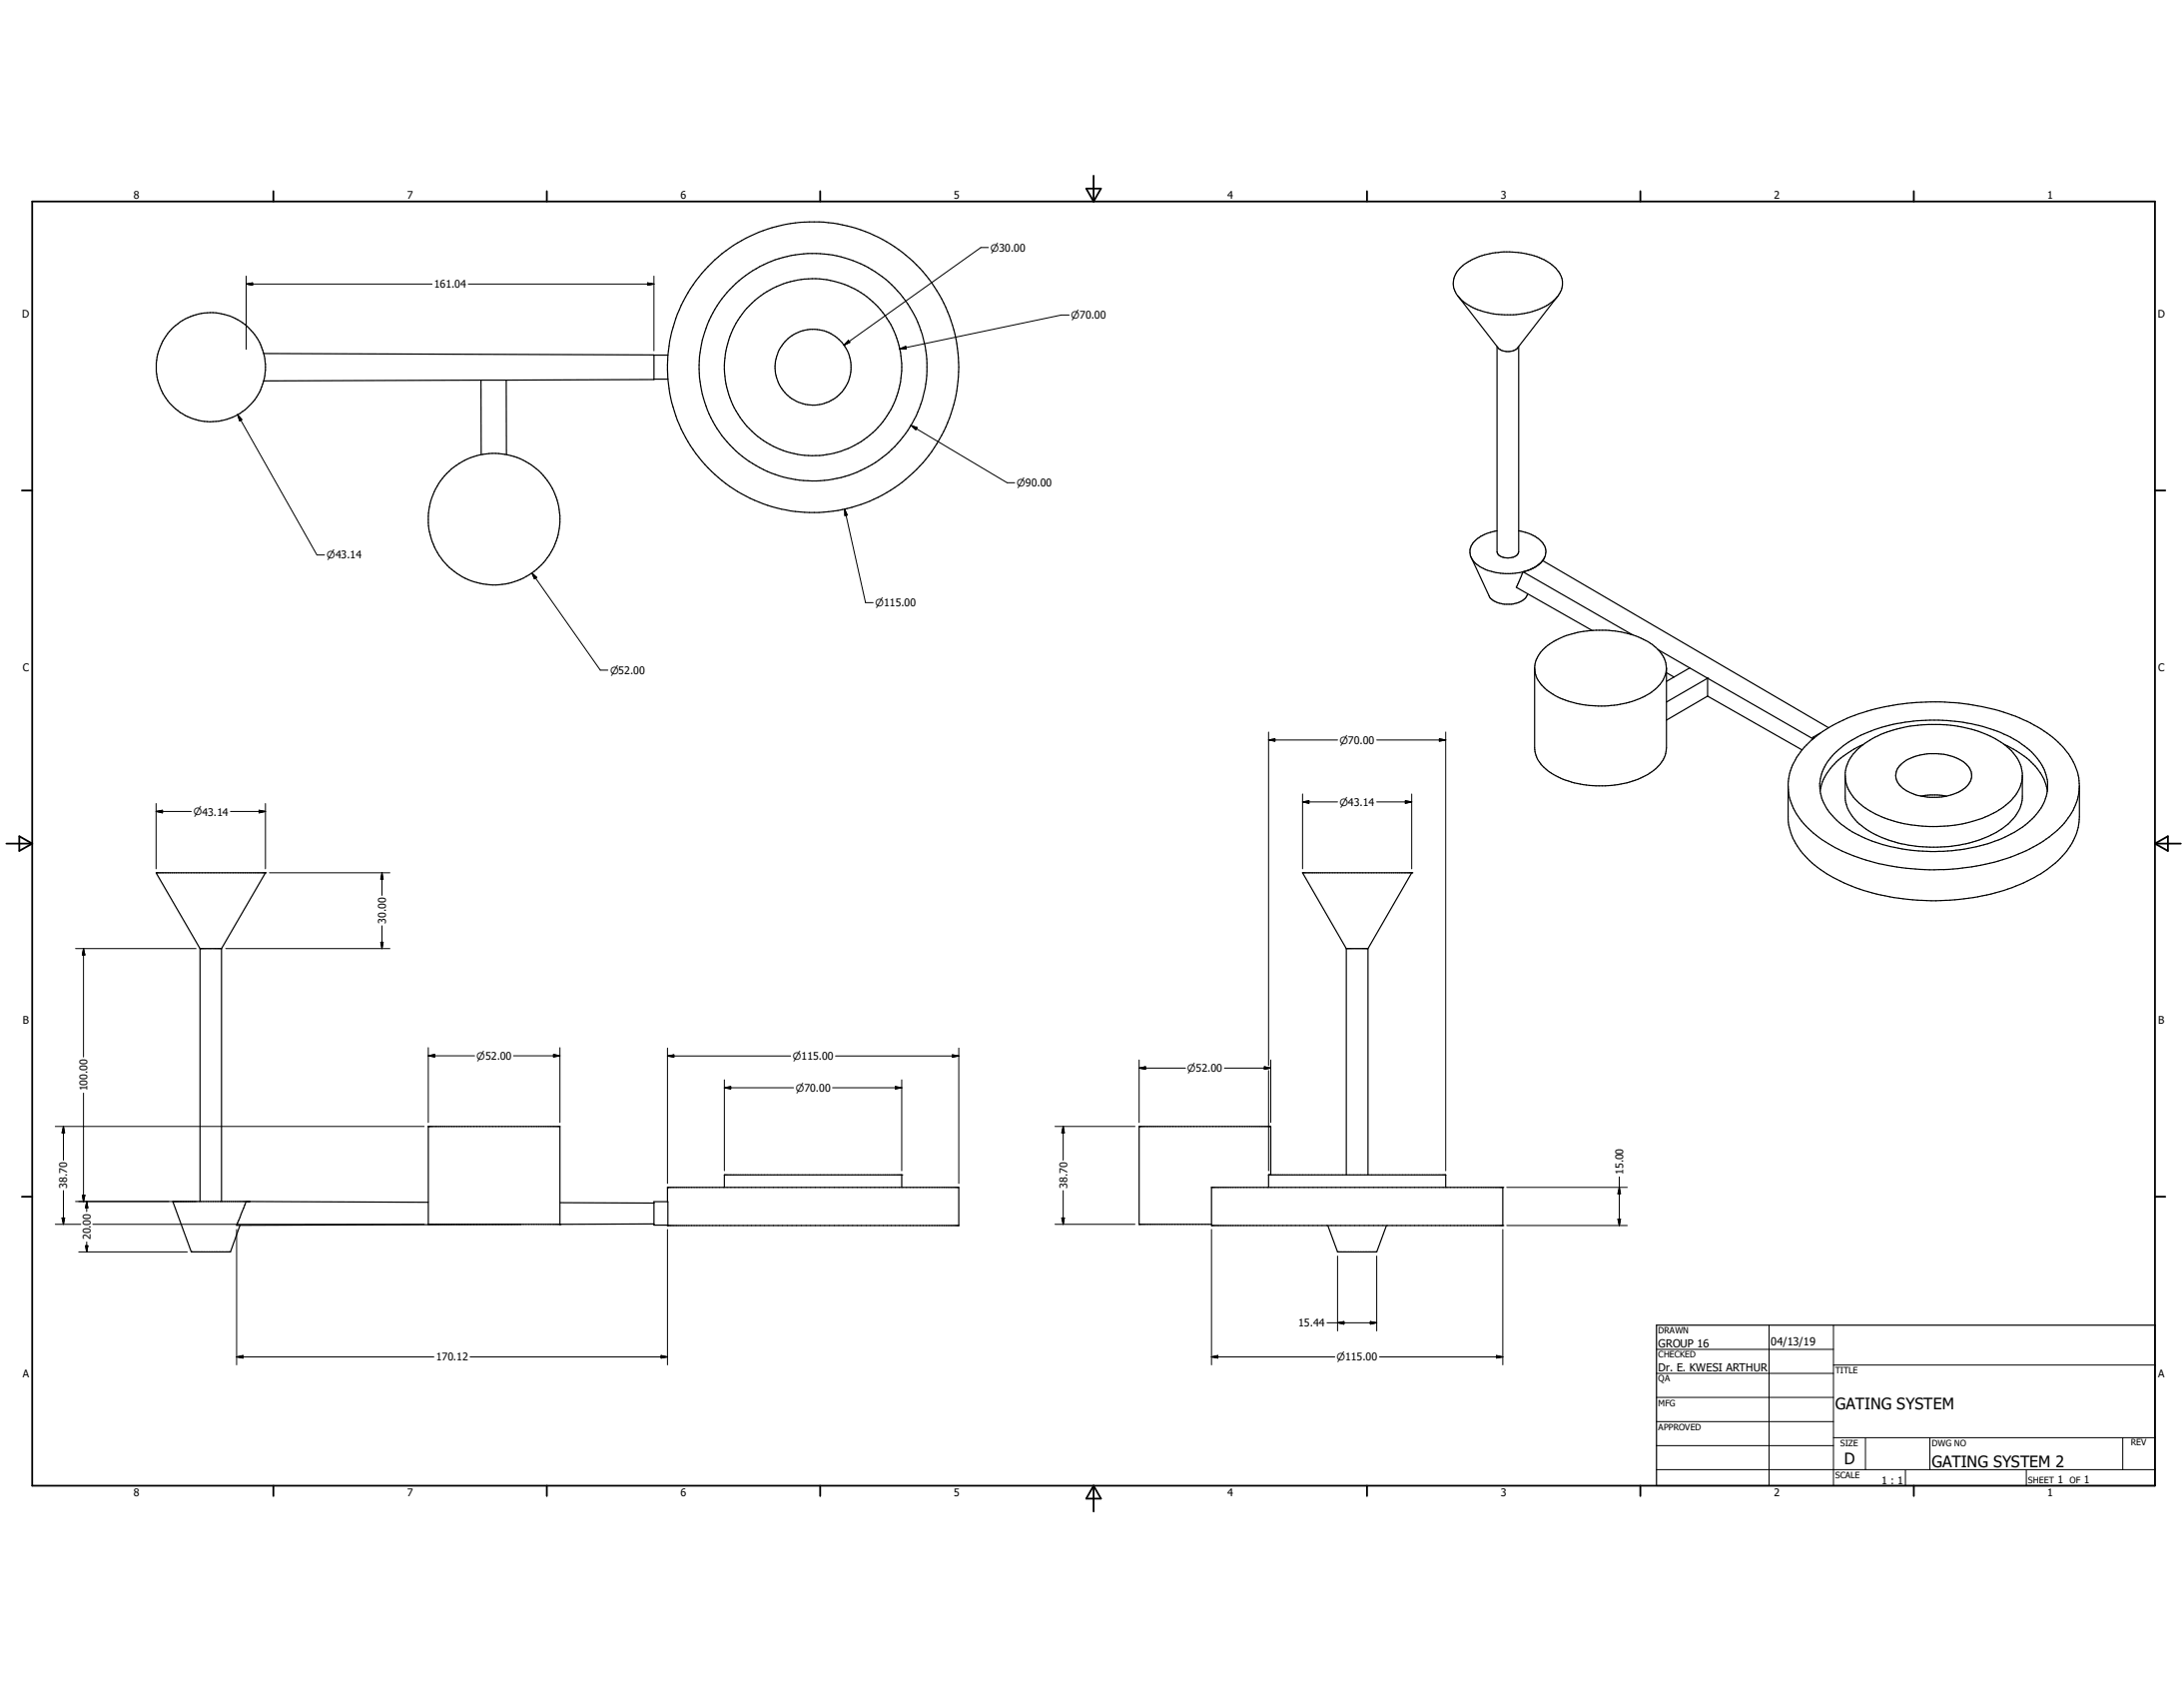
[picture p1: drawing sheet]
<svg xmlns="http://www.w3.org/2000/svg" width="279mm" height="216mm" viewBox="0 0 279 216" stroke-linecap="round" stroke-linejoin="round" font-family="sans-serif">
<g fill="none" stroke="#000" stroke-width=".15">
<path d="M186.5 37.9l5.1 6.6a1.86 1.86 0 0 0 2.6 0l5.1-6.6M186.8 34.3a8.5 8.5 0 0 1 5.6-2.1 9.3 9.3 0 0 1 6.3 1.8 2.73 2.73 0 0 1-.1 4.6 9.4 9.4 0 0 1-5 1.7 11.3 11.3 0 0 1-4.9-.8 4.2 4.2 0 0 1-2.8-2.9 2.65 2.65 0 0 1 .9-2.3zM33.7 45.2l50 .2v3.1l-18.9 .1M61.5 48.6l.1 9.6M61.5 48.6h3.3M61.5 48.6l-27.8 .1M64.8 48.6v9.5M83.7 48.5h1.7M83.7 45.4h1.7M191.5 44.3v26.3a1.33 1.33 0 0 0 1.6 .7 1.08 1.08 0 0 0 1.2-.7v-26.3M188.2 71.3l2.3 4.9a1.83 1.83 0 0 0 1.1 .9 3.4 3.4 0 0 0 3.5-.5l.3-.6M191.5 67.9a4.3 4.3 0 0 0-3.3 1.9 2.11 2.11 0 0 0 1.1 2.7 7.4 7.4 0 0 0 7.6-.3l.3-.3"/>
<path d="M194.3 67.9a4.2 4.2 0 0 1 3.4 2.1 1.89 1.89 0 0 1-.5 1.9M194.8 73.1l14 8.1M194.8 73.1l-.8 2 9.7 5.5M195.1 73.1h-.3M195.5 72.9l-.2 .1M197.3 71.7a3.9 3.9 0 0 1-1.7 1.2M197.3 71.7l36.6 21.4M197.6 71.3l-.2 .4M196.3 85.5v10.2a4.3 4.3 0 0 0 2.7 3.5 11.5 11.5 0 0 0 5.2 1.3 14.9 14.9 0 0 0 3.9-.4 7.2 7.2 0 0 0 4.7-3l.2-.5 .2-.9v-10.2M197.3 83.1a9.9 9.9 0 0 1 6.9-2.5 12.9 12.9 0 0 1 4 .4 7 7 0 0 1 4.7 3.1 3.2 3.2 0 0 1-1.1 4 8.8 8.8 0 0 1-3.8 1.8 14.3 14.3 0 0 1-7.4-.2 5.9 5.9 0 0 1-4.1-3.4 3.1 3.1 0 0 1 .8-3.2zM212.1 83.1l6.4 3.7M213.2 86l1 .6"/>
<path d="M216.2 85.4l-3 1.8M218.5 86.8h.1M218.5 89l-5.3 3.1M218.5 86.8v2.2M218.5 86.8l-5.3 3M218.5 86.8l13.4 7.7M218.5 89l12 6.9M231.9 94.5h.1M231.9 94.5v.1M231.9 94.3l.2 .1M231.9 94.3v.2M232.9 93.8l-1 .5"/>
<path d="M234.7 96.4a16.3 16.3 0 0 1 9.6-4.1 22.5 22.5 0 0 1 13.3 2.2 8.2 8.2 0 0 1 4.1 4.6 5.6 5.6 0 0 1-1.7 5.7 14.8 14.8 0 0 1-5.7 3.1 23.4 23.4 0 0 1-16.5-1.1 9 9 0 0 1-4.7-4.7 5.5 5.5 0 0 1 1.6-5.7zM236.1 99.4a5.5 5.5 0 0 0 2.9 4.2 16.4 16.4 0 0 0 10.2 2 12.8 12.8 0 0 0 8.2-3.3 4.8 4.8 0 0 0 1.3-2.9M237.5 96a13.8 13.8 0 0 1 9.2-3.3 17.7 17.7 0 0 1 5.1 .5 11.9 11.9 0 0 1 5.5 2.8 4.8 4.8 0 0 1 1.4 2.9v3.2a5.5 5.5 0 0 1-3 4.1 17 17 0 0 1-12 1.8 11 11 0 0 1-6.7-3.6 4.3 4.3 0 0 1-.9-2.3v-3.3a4.7 4.7 0 0 1 1.4-2.8zM238.4 95.2a9.5 9.5 0 0 0-5.2 4.8l-.4 1.2M243.3 97.7a6 6 0 0 1 3.5-1.3 7.1 7.1 0 0 1 4 .8 2.17 2.17 0 0 1 1.3 2.8 4.1 4.1 0 0 1-3.1 1.8 7.9 7.9 0 0 1-3.3 0 4 4 0 0 1-3.1-2 1.84 1.84 0 0 1 .7-2.1zM256.4 95.2a9.3 9.3 0 0 1 5.2 4.8l.3 1.2M20 111.6l5.6 9.7M20 111.6h14M34 111.6h.1M34 111.6l-5.7 9.7M180.6 111.6h-14l5.6 9.7M180.6 111.6h.1"/>
<path d="M180.6 111.6l-5.6 9.7M245.8 101.8a7.9 7.9 0 0 1 3.2 0M266 100.5v4a8.1 8.1 0 0 1-3.1 5.9 21.3 21.3 0 0 1-9.9 4.3 29 29 0 0 1-18.5-2.5 11.3 11.3 0 0 1-5.4-5.6l-.3-1.1v-.7v-4.5a8.5 8.5 0 0 1 3.6-6.2 23.2 23.2 0 0 1 12.2-4.2 29.1 29.1 0 0 1 15.2 2.6 12.1 12.1 0 0 1 5.6 5.3 6.9 6.9 0 0 1-1.3 7.5 18.5 18.5 0 0 1-9.6 5.1 31.1 31.1 0 0 1-13 .3 19.6 19.6 0 0 1-10.5-5 7.6 7.6 0 0 1-2.2-5.1M25.6 121.3h.1M25.6 121.3h2.7M25.6 121.3v32.4M28.3 121.3v32.4M172.2 121.3h2.8M172.2 121.3v29M175 121.3v29M22.1 153.7l2.4 6.4M22.1 153.7h9.7"/>
<path d="M30.7 156.7l-1.2 3.4h-5M31.8 153.7h.1M54.8 144.1h.1M54.8 144.1v12.5h16.8M54.8 153.8l-23.3-.1-1.2 3 36.4-.1M54.8 144.1h16.8v12.5M71.6 156.6h.1M71.6 153.8l12.1 .1M83.7 156.5l-12.1 .1M83.7 153.7h1.7v3h-1.7zM85.4 151.9h.1M85.4 156.7h.1"/>
<path d="M85.4 151.9v1.8M85.4 151.9h37.2l.1 4.8h-37.3M115.4 150.3h.1M115.4 150.3h-22.7v1.6M115.4 150.3v1.6M145.7 144.1h.1M145.7 144.1v12.5h9.3M145.8 144.1h16.8v6.2M162.3 150.3h.1M162.3 150.3v1.6M162.3 150.3h22.7v1.6M169.9 156.7l1.2 3.4h5l1.3-3.4"/>
<path d="M192.3 151.9h.1M192.3 156.7h.1M192.3 151.9h-37.3v4.8h37.3M192.3 151.9v4.8M24.5 160.1h.1M211.9 169.5h63.8v20.5h-63.8z"/>
<circle cx="27" cy="47" r="7"/>
<circle cx="104" cy="47" r="11.3"/>
<circle cx="104" cy="47" r="18.6"/>
<circle cx="104" cy="47" r="4.9"/>
<circle cx="104" cy="47" r="14.6"/>
<circle cx="63.2" cy="66.4" r="8.4"/>
</g>
<g fill="none" stroke="#000" stroke-width=".23">
<path d="M4.1 25.8h271.6v164.2h-271.6zM35 24.5v1.3M70 24.5v1.3M104.9 24.5v1.3M139 24.1h1.8l-.9 1.7zM139.9 22.5v3.3M174.9 24.5v1.3M209.9 24.5v1.3M244.8 24.5v1.3M2.8 62.7h1.3M275.7 62.7h1.3M.8 107.9h3.3"/>
<path d="M2.5 107l1.6 .9-1.6 .9zM275.7 107.9h3.3M275.7 107.9l1.6-.9v1.8zM2.8 153.1h1.3M275.7 153.1h1.3M35 190v1.3M70 190v1.3M104.9 190v1.3M139.9 190v3.3M139.9 190l.9 1.7h-1.8zM174.9 190v1.3M209.9 190v1.3"/>
<path d="M244.8 190v1.3"/>
</g>
<g fill="none" stroke="#000" stroke-width=".13">
<path d="M31.5 36.3h23.8M31.5 36.3l.8-.1v.3zM31.5 35.3v9.4M59.9 36.3h23.8M82.8 36.2l.9 .1-.9 .2zM83.7 35.3v9.6M126.4 31.7h-.9l-17.5 12.5M30.4 53l10.1 18h1M30.4 53l.5 .7-.2 .1zM108.5 43.5l.2 .3-.7 .4zM115.1 44.6l.8-.3v.3zM116.5 54.4l12.3 7.3h1"/>
<path d="M116.5 54.4l.8 .3-.1 .3zM136.8 40.3h-1l-20.7 4.3M68 73.3l8.8 12.4h1M68 73.3l.7 .6-.3 .1zM108.1 65.1l2.6 12h1M108.1 65.1l.3 .8h-.3zM162.3 94.6h8.8M162.3 94.6l.8-.1v.3zM162.3 93.6v42.7M176.1 94.6h8.9M184.1 94.5l.9 .1-.9 .2zM185 93.6v56.1"/>
<path d="M20 103.8h4.5M20 103.8l.8-.2v.4zM20 102.8v8.3M29.5 103.8h4.5M33.1 103.6l.9 .2-.9 .2zM34 102.8v8.3M34.5 111.6h15.4M48.9 111.6v2.9M48.9 118.4v2.9M48.9 111.6l.1 .8h-.3zM166.6 102.6h4.5M166.6 102.6l.9-.2v.3z"/>
<path d="M166.6 101.6v9.5M176.1 102.6h4.5M179.8 102.4l.8 .2-.8 .1zM180.6 101.6v9.5M9.7 121.3h15.4M10.7 121.3v13.9M10.7 139.8v13.9M10.7 121.3l.2 .8h-.4zM28.9 121.3h21M48.7 120.5h.3l-.1 .8zM54.8 135h5.9M54.8 135l.8-.1v.3z"/>
<path d="M54.8 134v9.6M65.7 135h5.9M70.8 134.9l.8 .1-.8 .2zM71.6 134v9.6M85.4 134v17.4M85.4 135.1h15.7M85.4 135.1l.8-.2v.3zM92.7 139.1h8.8M92.7 139.1l.8-.1v.3zM92.7 138.1v11.6M106.5 139.1h8.9M106.9 135.1h15.8"/>
<path d="M114.5 139l.9 .1-.9 .2zM115.4 138.1v11.6M121.8 134.9l.9 .2-.9 .1zM122.7 134v17.4M145.7 136.6h6M145.7 136.6l.8-.2v.4zM145.7 135.6v8M156.6 136.6h6M161.8 136.4l.8 .2-.8 .2zM162.3 136.9v12.8M162.6 135.6v8M7.1 144.1h47.2"/>
<path d="M7.1 156.6h3.2M7.9 155.8h.4l-.2 .8zM8.1 144.1v4.3M8.1 152.3v4.3M8.1 144.1l.2 .8h-.4zM9.7 153.7h15.4M10.5 152.9h.4l-.2 .8zM10.9 159.3h.3l-.1 .8zM11.1 153.7v1.3M11.1 158.9v1.2M11.1 153.7l.1 .8h-.3zM11.9 156.6h42.4"/>
<path d="M30.3 157.3v17.3M85.4 157.3v17.3M135 144.1h10.2M135 156.6h10.2M135.8 155.8h.4l-.2 .8zM136 144.1l.2 .8h-.4zM136 144.1v4.3M136 152.3v4.3M155 157.3v17.3M192.3 157.3v17.3M192.8 156.7h15.4M192.8 151.9h15.4"/>
<path d="M207 155.9h.3l-.1 .8zM207.2 150.5v6.2M207.2 151.9l.1 .8h-.3zM10.1 160.1h13.9M30.3 173.6h25.2M30.3 173.6l.8-.2v.3zM60.1 173.6h25.3M84.6 173.4l.8 .2-.8 .1zM155 173.6h15.8M155 173.6l.8-.2v.3zM169.8 169.2h6.3M171.1 169.2l.8-.2v.4z"/>
<path d="M171.1 160.7v9.5M175.3 169l.8 .2-.8 .2zM176.1 160.7v9.5M176.5 173.6h15.8M191.4 173.4l.9 .2-.9 .1zM211.9 172.6h22.7M211.9 175.7h22.7M211.9 178.7h22.7M226.3 169.5v20.5M234.6 174.6h41.1M234.6 169.5v20.5M211.9 181.8h22.7"/>
<path d="M211.9 184.9h22.7M211.9 188h63.8M234.6 183.9h41.1M238.6 183.9v4.1M243.8 188v2M246.9 183.9v4.1M259.2 188v2M271.6 183.9v4.1"/>
</g>
<g fill="#000" stroke="#000" stroke-width=".13">
<path d="M31.5 36.3l.8-.1v.3zM82.8 36.2l.9 .1-.9 .2zM30.4 53l.5 .7-.2 .1zM108.5 43.5l.2 .3-.7 .4zM115.1 44.6l.8-.3v.3zM116.5 54.4l.8 .3-.1 .3zM68 73.3l.7 .6-.3 .1zM108.1 65.1l.3 .8h-.3zM162.3 94.6l.8-.1v.3zM184.1 94.5l.9 .1-.9 .2zM20 103.8l.8-.2v.4zM33.1 103.6l.9 .2-.9 .2z"/>
<path d="M48.9 111.6l.1 .8h-.3zM166.6 102.6l.9-.2v.3zM179.8 102.4l.8 .2-.8 .1zM10.7 121.3l.2 .8h-.4zM48.7 120.5h.3l-.1 .8zM54.8 135l.8-.1v.3zM70.8 134.9l.8 .1-.8 .2zM85.4 135.1l.8-.2v.3zM92.7 139.1l.8-.1v.3zM114.5 139l.9 .1-.9 .2zM121.8 134.9l.9 .2-.9 .1zM145.7 136.6l.8-.2v.4z"/>
<path d="M161.8 136.4l.8 .2-.8 .2zM7.9 155.8h.4l-.2 .8zM8.1 144.1l.2 .8h-.4zM10.5 152.9h.4l-.2 .8zM10.9 159.3h.3l-.1 .8zM11.1 153.7l.1 .8h-.3zM135.8 155.8h.4l-.2 .8zM136 144.1l.2 .8h-.4zM207 155.9h.3l-.1 .8zM207.2 151.9l.1 .8h-.3zM30.3 173.6l.8-.2v.3zM84.6 173.4l.8 .2-.8 .1z"/>
<path d="M155 173.6l.8-.2v.3zM171.1 169.2l.8-.2v.4zM175.3 169l.8 .2-.8 .2zM191.4 173.4l.9 .2-.9 .1z"/>
</g>
<g font-size="2">
<text x="234.8" y="180.3">GATING SYSTEM</text>
<text x="235.9" y="187.3">D</text>
<text x="247.1" y="187.7">GATING SYSTEM 2</text>
</g>
<g font-size="1.4">
<text x="212.1" y="172.3">GROUP 16</text>
<text x="226.5" y="172.1">04/13/19</text>
<text x="212.1" y="175.4">Dr. E. KWESI ARTHUR</text>
</g>
<g font-size="1.3">
<text x="17.1" y="25.4">8</text>
<text x="52.1" y="25.4">7</text>
<text x="87.1" y="25.4">6</text>
<text x="122" y="25.4">5</text>
<text x="157" y="25.4">4</text>
<text x="192" y="25.4">3</text>
<text x="226.9" y="25.4">2</text>
<text x="261.9" y="25.4">1</text>
<text x="126.7" y="32.1">n30.00</text>
<text x="2.8" y="40.6">D</text>
<text x="55.5" y="36.8">161.04</text>
<text x="137" y="40.8">n70.00</text>
<text x="276.1" y="40.6">D</text>
<text x="130.1" y="62.2">n90.00</text>
<text x="41.8" y="71.5">n43.14</text>
<text x="112" y="77.6">n115.00</text>
<text x="2.9" y="85.8">C</text>
<text x="78.1" y="86.2">n52.00</text>
<text x="276.1" y="85.8">C</text>
<text x="171.4" y="95.1">n70.00</text>
<text x="24.8" y="104.3">n43.14</text>
<text x="171.4" y="103">n43.14</text>
<text x="49.4" y="118.2" transform="rotate(-90 49.4 118.2)">30.00</text>
<text x="2.9" y="131">B</text>
<text x="276.1" y="131">B</text>
<text x="61" y="135.5">n52.00</text>
<text x="101.4" y="135.5">n115.00</text>
<text x="151.9" y="137.1">n52.00</text>
<text x="11.2" y="139.5" transform="rotate(-90 11.2 139.5)">100.00</text>
<text x="101.8" y="139.6">n70.00</text>
<text x="8.6" y="152" transform="rotate(-90 8.6 152)">38.70</text>
<text x="136.5" y="152" transform="rotate(-90 136.5 152)">38.70</text>
<text x="207.6" y="150.2" transform="rotate(-90 207.6 150.2)">15.00</text>
<text x="11.6" y="158.6" transform="rotate(-90 11.6 158.6)">20.00</text>
<text x="166.1" y="169.7">15.44</text>
<text x="2.9" y="176.2">A</text>
<text x="55.8" y="174">170.12</text>
<text x="171" y="174">n115.00</text>
<text x="276.1" y="176.2">A</text>
<text x="17.1" y="191.4">8</text>
<text x="52.1" y="191.4">7</text>
<text x="87.1" y="191.4">6</text>
<text x="122" y="191.4">5</text>
<text x="157" y="191.4">4</text>
<text x="192" y="191.4">3</text>
<text x="226.9" y="191.4">2</text>
<text x="240.7" y="189.8">1 : 1</text>
<text x="261.9" y="191.4">1</text>
<text x="263.2" y="189.7">1</text>
<text x="266.6" y="189.7">1</text>
</g>
<g font-size="1.1">
<text x="212.1" y="170.6">DRAWN</text>
<text x="212.1" y="173.7">CHECKED</text>
<text x="212.1" y="176.7">QA</text>
<text x="212.1" y="179.8">MFG</text>
<text x="234.8" y="175.6">TITLE</text>
<text x="212.1" y="182.9">APPROVED</text>
<text x="235.4" y="185">SIZE</text>
<text x="247.1" y="185">DWG NO</text>
<text x="272.6" y="184.9">REV</text>
<text x="234.8" y="189.1">SCALE</text>
<text x="259.5" y="189.7">SHEET</text>
<text x="264.8" y="189.7">OF</text>
</g>
</svg>
